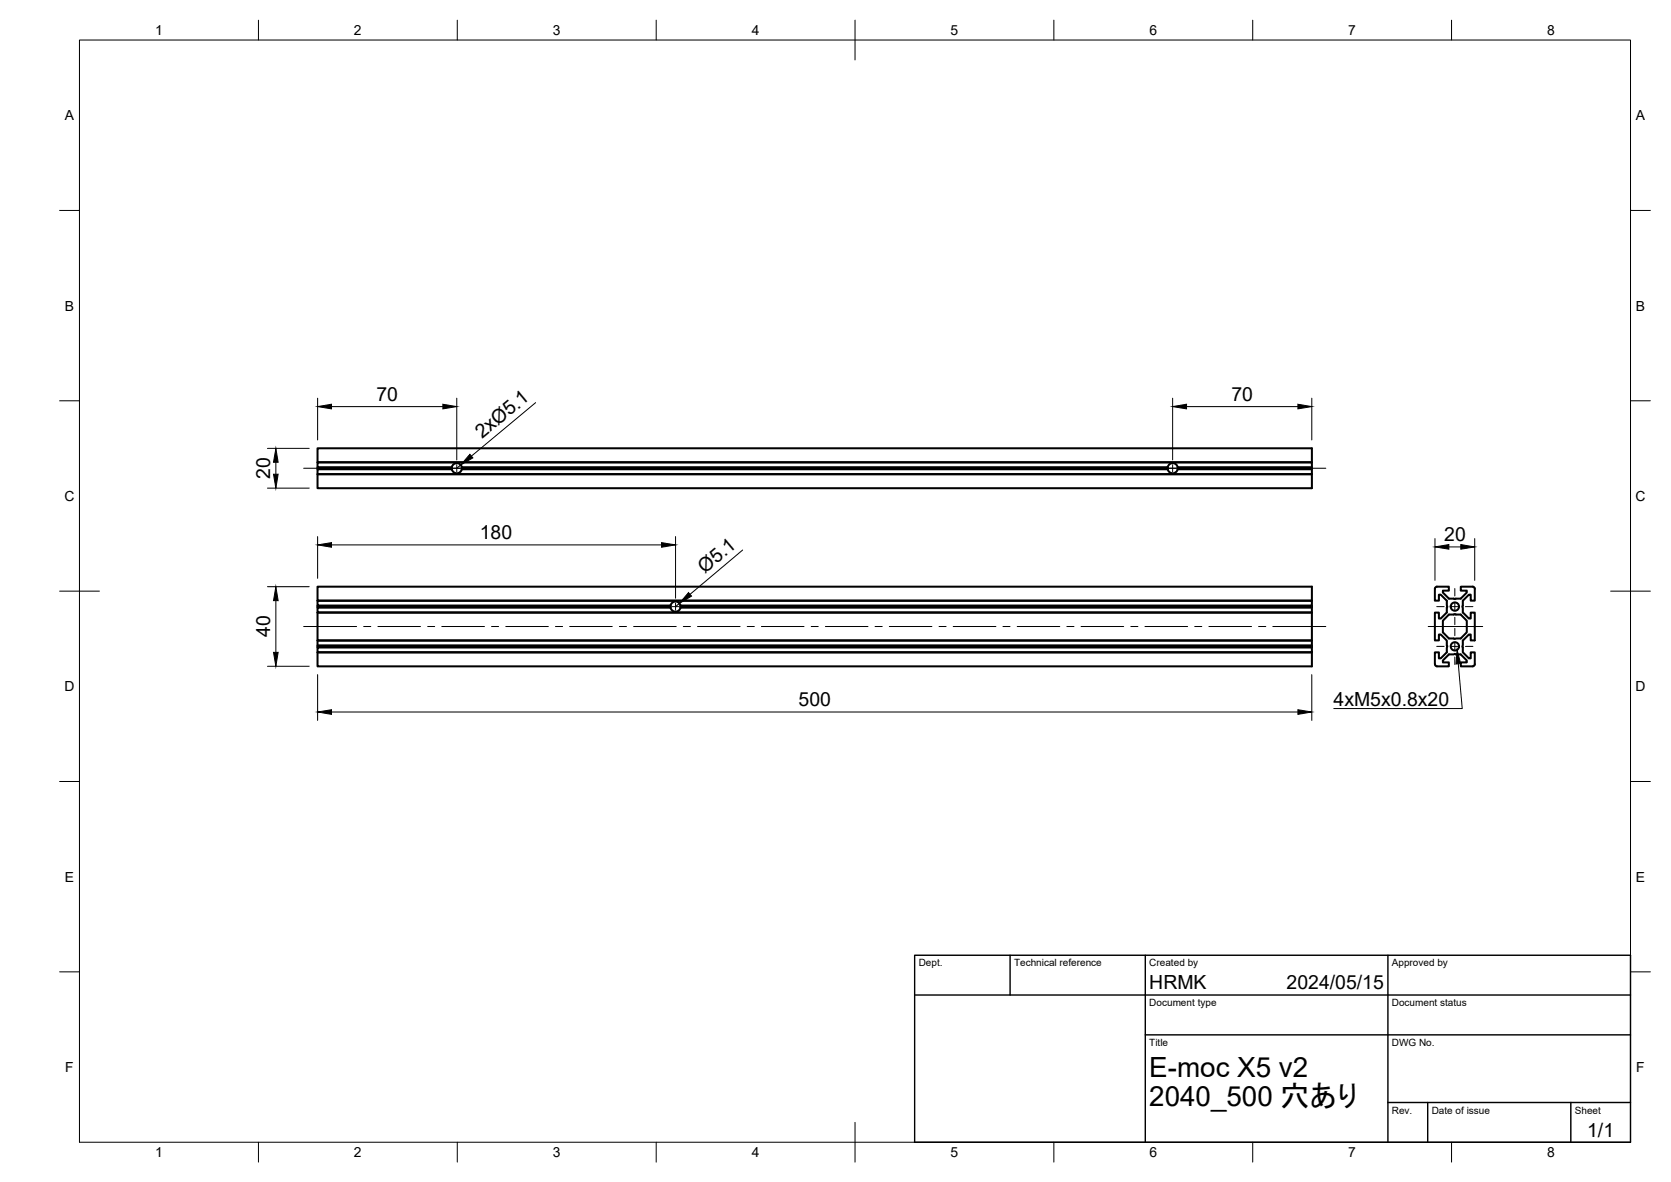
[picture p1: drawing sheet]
<svg xmlns="http://www.w3.org/2000/svg" width="420mm" height="297mm" viewBox="0 0 420 297" stroke-linecap="round" stroke-linejoin="round" font-family="sans-serif">
<!-- layer: Visible -->
<g fill="none" stroke="#000" stroke-width=".51">
<path d="M79.8 112.7h250.1v3.5h-250.1zM79.8 119.2h250.1v3.5h-250.1zM79.8 116.2h.1M79.8 117.4v.3M113.6 117.7h-33.8v.2M113.6 117.7v.2M113.6 117.4h-33.8v-1.2h250.1v1.2M113.6 117.9h-33.8v1.3h250.1v-1.3M113.6 117.4v.3M116.1 117.4h177.5M116.1 117.9h177.5M116.1 117.4a1.28 1.28 0 0 0-1.2-1 1.28 1.28 0 0 0-1.3 1"/>
<path d="M116.1 117.4v.5M116.1 117.9a1.28 1.28 0 0 1-1.2 1 1.28 1.28 0 0 1-1.3-1M116.1 117.7h177.5M293.6 117.7v.2M293.6 117.4a1.28 1.28 0 0 1 1.4-1 1.28 1.28 0 0 1 1.1 1.3M293.6 117.4v.3M296.1 117.4h33.8v.3h-33.8M296.1 117.7a1.28 1.28 0 0 1-1.1 1.2 1.28 1.28 0 0 1-1.4-1M329.9 117.7v.2h-33.8M79.8 152.2v.2h88.8M79.8 153.9l250.1 .1M79.8 154v6.9h250.1"/>
<path d="M79.8 150.9v.1M79.8 152.4v.3M168.6 152.4v.3M168.6 152.2h-88.8v-1.2h250.1v1.2h-158.8M168.6 152.7h-88.8v1.2h250.1v-1.2M168.6 152.2v.2M171.1 152.2a1.28 1.28 0 0 0-1.2-1 1.28 1.28 0 0 0-1.3 1M171.1 152.2v.2M171.1 152.7a1.28 1.28 0 0 1-1.2 1 1.28 1.28 0 0 1-1.3-1M171.1 152.4v.3M329.9 152.2v.2h-158.8M329.9 152.4v.3h-158.8"/>
<path d="M329.9 150.9h-250.1v-3.5h250.1v3.6M329.9 153.9v8.3M360.8 147.9v3h1v-1.5h.5l1.5 1.6 .1 1.4-.1 1.5-1.5 1.5h-.5v-1.4h-1v6.9h1v-1.4h.5l1.5 1.5 .1 1.4-.1 1.5-1.5 1.5h-.5v-1.5h-1v3M360.8 147.9l.1-.2 .4-.3h3v1h-1.5v.5l1.5 1.5 1.5 .2 1.5-.2 1.5-1.5v-.5h-1.5v-1h3l.5 .3v3.2h-1v-1.5h-.5l-1.5 1.6-.1 1.4 .1 1.5 1.5 1.5h.5v-1.4h1v6.9h-1v-1.4h-.5l-1.5 1.5-.1 1.4 .1 1.5 1.5 1.5h.5v-1.5h1v3l-.2 .5h-.3l-3 .1v-1h1.5v-.5l-1.5-1.5-1.5-.2-1.5 .2-1.5 1.5v.5h1.5v1h-3l-.5-.6M364.3 154.4l1.5-.1 1.5 .1 1.5 1.6v2.9l-1.5 1.6-1.5 .1-1.5-.1-1.5-1.6v-2.9zM79.8 162.7h250.1v1.2h-250.1zM79.8 162.7v-.3h250.1v.3M79.8 162.4v-.2h250.1v.2M79.8 163.9h250.1v3.6h-250.1zM79.8 160.9l250.1 .1M79.8 161v1.2"/>
<circle cx="365.8" cy="152.4" r="1.05"/>
<circle cx="365.8" cy="162.4" r="1.05"/>
</g>
<!-- layer: BORDER -->
<g fill="none" stroke="#000" stroke-width=".25">
<path d="M20 10.1h390v276.9h-390zM65 5.1v5M115 5.1v5M165 5.1v5M215 5.1v10M265 5.1v5M315 5.1v5M365 5.1v5M15 52.9h5M410 52.9h5M15 100.7h5M410 100.7h5"/>
<path d="M15 148.6h10M405 148.6h10M15 196.4h5M410 196.4h5M15 244.2h5M410 244.2h5M65 287v5M115 287v5M165 287v5M215 282.1v9.9M265 287v5M315 287v5"/>
<path d="M365 287v5"/>
</g>
<!-- layer: TITLEBLOCK -->
<path d="M230 240.1h180v46.9h-180zM230 250h180M254 240.1v9.9M288 240.1v46.9M349 240.1v46.9M288 260.1h122M349 277.1h61M359 277.1v9.9M395 277.1v9.9" fill="none" stroke="#000" stroke-width=".36"/>
<!-- layer: FD_Dimensions -->
<g fill="none" stroke="#000" stroke-width=".25">
<path d="M67.2 112.7h10.5M69.4 116.2v3M79.9 100.1v10.5M83.4 102.2h28M114.9 100.1v15.5M115.8 116.8l-.9 .9M134.7 101.2l-16.2 13.4M294.9 100.1v15.5M298.3 102.2h28M329.8 100.1v10.5M67.2 122.7h10.5M79.9 134.8v10.5"/>
<path d="M83.4 136.9h82.9M169.9 134.8v15.5M186.7 138.2l-13.2 11.2M360.8 135.3v10.5M364.3 137.4h3M370.8 135.3v10.5M67.2 147.4h10.5M69.4 150.9v13M170.8 151.6l-.9 .8M67.2 167.4h10.5M79.9 169.5v11.5M83.4 178.9h242.9"/>
<path d="M329.8 169.5v11.5"/>
</g>
<g fill="#000" stroke="#000" stroke-width=".25">
<path d="M69.4 112.7l.5 3.5h-1.1zM68.8 119.2h1.1l-.5 3.5zM79.9 102.2l3.5-.6v1.2zM111.4 101.6l3.5 .6-3.5 .6zM118.2 114.2l.7 .9-3.1 1.7zM294.9 102.2l3.4-.6v1.2zM326.3 101.6l3.5 .6-3.5 .6zM79.9 136.9l3.5-.5v1.1zM166.3 136.4l3.6 .5-3.6 .6zM360.8 137.4l3.5-.6v1.2zM367.3 136.8l3.5 .6-3.5 .6zM69.4 147.4l.5 3.5h-1.1z"/>
<path d="M173.1 148.9l.8 .9-3.1 1.8zM68.8 163.9h1.1l-.5 3.5zM79.9 178.9l3.5-.5v1.1zM326.3 178.4l3.5 .5-3.5 .6z"/>
</g>
<!-- layer: Leaders -->
<path d="M366.4 163.3l.9 3.5-1.2 .1z" fill="#000" stroke="#000" stroke-width=".25"/>
<path d="M366.7 166.8l1 11.3h-32.3" fill="none" stroke="#000" stroke-width=".25"/>
<!-- layer: Smart Centers -->
<g fill="none" stroke="#000" stroke-width=".25">
<path d="M76.3 117.7h13.4M91.4 117.7h1.8M95 117.7h10.7M107.5 117.7h1.8M111.1 117.7h10.7M114.9 116.8v1.8M123.6 117.7h1.8M127.2 117.7h10.7M139.7 117.7h1.8M143.2 117.7h10.7M155.7 117.7h1.8M159.3 117.7h10.7"/>
<path d="M171.8 117.7h1.8M175.4 117.7h10.7M187.9 117.7h1.8M191.5 117.7h10.7M204 117.7h1.7M207.5 117.7h10.7M220 117.7h1.8M223.6 117.7h10.7M236.1 117.7h1.8M239.7 117.7h10.7M252.2 117.7h1.8M255.8 117.7h10.7"/>
<path d="M268.2 117.7h1.8M271.8 117.7h10.7M284.3 117.7h1.8M287.9 117.7h10.7M294.9 116.8v1.8M300.4 117.7h1.8M304 117.7h10.7M316.5 117.7h1.8M320 117.7h13.4M76.3 157.4h13.4M91.4 157.4h1.8M95 157.4h10.7"/>
<path d="M107.5 157.4h1.8M111.1 157.4h10.7M123.6 157.4h1.8M127.2 157.4h10.7M139.7 157.4h1.8M143.2 157.4h10.7M155.7 157.4h1.8M159.3 157.4h10.7M169 152.4h1.8M169.9 151.5v1.8M171.8 157.4h1.8M175.4 157.4h10.7"/>
<path d="M187.9 157.4h1.8M191.5 157.4h10.7M204 157.4h1.7M207.5 157.4h10.7M220 157.4h1.8M223.6 157.4h10.7M236.1 157.4h1.8M239.7 157.4h10.7M252.2 157.4h1.8M255.8 157.4h10.7M268.2 157.4h1.8M271.8 157.4h10.7"/>
<path d="M284.3 157.4h1.8M287.9 157.4h10.7M300.4 157.4h1.8M304 157.4h10.7M316.5 157.4h1.8M320 157.4h13.4M359.1 157.4h13.7M361.3 152.4h1.8M364.9 152.4h1.8M365.8 147.9v1.9M365.8 151.5v1.8M365.8 155.1v1.9"/>
<path d="M365.8 157.9v1.9M368.5 152.4h1.9M361.3 162.4h1.8M364.9 162.4h1.8M365.8 161.6v1.7M365.8 165.1v1.9M368.5 162.4h1.9"/>
</g>
<g font-size="7">
<text x="289" y="270.6">E-moc X5 v2</text>
<text x="289" y="278.1">2040_500 穴あり</text>
</g>
<g font-size="4.9">
<text x="94.6" y="100.7">70</text>
<text x="309.6" y="100.7">70</text>
<text x="121.2" y="110.4" transform="rotate(-40 121.2 110.4)">2xØ5.1</text>
<text x="67.9" y="120.3" transform="rotate(-90 67.9 120.3)">20</text>
<text x="120.6" y="135.5">180</text>
<text x="363.1" y="136">20</text>
<text x="177.2" y="144.2" transform="rotate(-40 177.2 144.2)">Ø5.1</text>
<text x="67.9" y="160.1" transform="rotate(-90 67.9 160.1)">40</text>
<text x="200.8" y="177.5">500</text>
<text x="335.3" y="177.4">4xM5x0.8x20</text>
<text x="289" y="248.5">HRMK</text>
<text x="323.5" y="248.5">2024/05/15</text>
<text x="399.1" y="285.7">1/1</text>
</g>
<g font-size="3.5">
<text x="39" y="8.8">1</text>
<text x="89" y="8.8">2</text>
<text x="139" y="8.8">3</text>
<text x="189" y="8.8">4</text>
<text x="239" y="8.8">5</text>
<text x="289" y="8.8">6</text>
<text x="339" y="8.8">7</text>
<text x="389" y="8.8">8</text>
<text x="16.3" y="30.2">A</text>
<text x="411.3" y="30.2">A</text>
<text x="16.3" y="78">B</text>
<text x="411.3" y="78">B</text>
<text x="16.2" y="125.9">C</text>
<text x="411.2" y="125.9">C</text>
<text x="16.2" y="173.7">D</text>
<text x="411.2" y="173.7">D</text>
<text x="16.3" y="221.6">E</text>
<text x="411.3" y="221.6">E</text>
<text x="16.4" y="269.4">F</text>
<text x="411.4" y="269.4">F</text>
<text x="39" y="290.8">1</text>
<text x="89" y="290.8">2</text>
<text x="139" y="290.8">3</text>
<text x="189" y="290.8">4</text>
<text x="239" y="290.8">5</text>
<text x="289" y="290.8">6</text>
<text x="339" y="290.8">7</text>
<text x="389" y="290.8">8</text>
</g>
<g font-size="2.5">
<text x="231" y="242.9">Dept.</text>
<text x="255" y="242.9">Technical reference</text>
<text x="289" y="242.9">Created by</text>
<text x="350" y="242.9">Approved by</text>
<text x="289" y="252.8">Document type</text>
<text x="350" y="252.8">Document status</text>
<text x="289" y="262.9">Title</text>
<text x="350" y="262.9">DWG No.</text>
<text x="350" y="279.9">Rev.</text>
<text x="360" y="279.9">Date of issue</text>
<text x="396" y="279.9">Sheet</text>
</g>
</svg>
